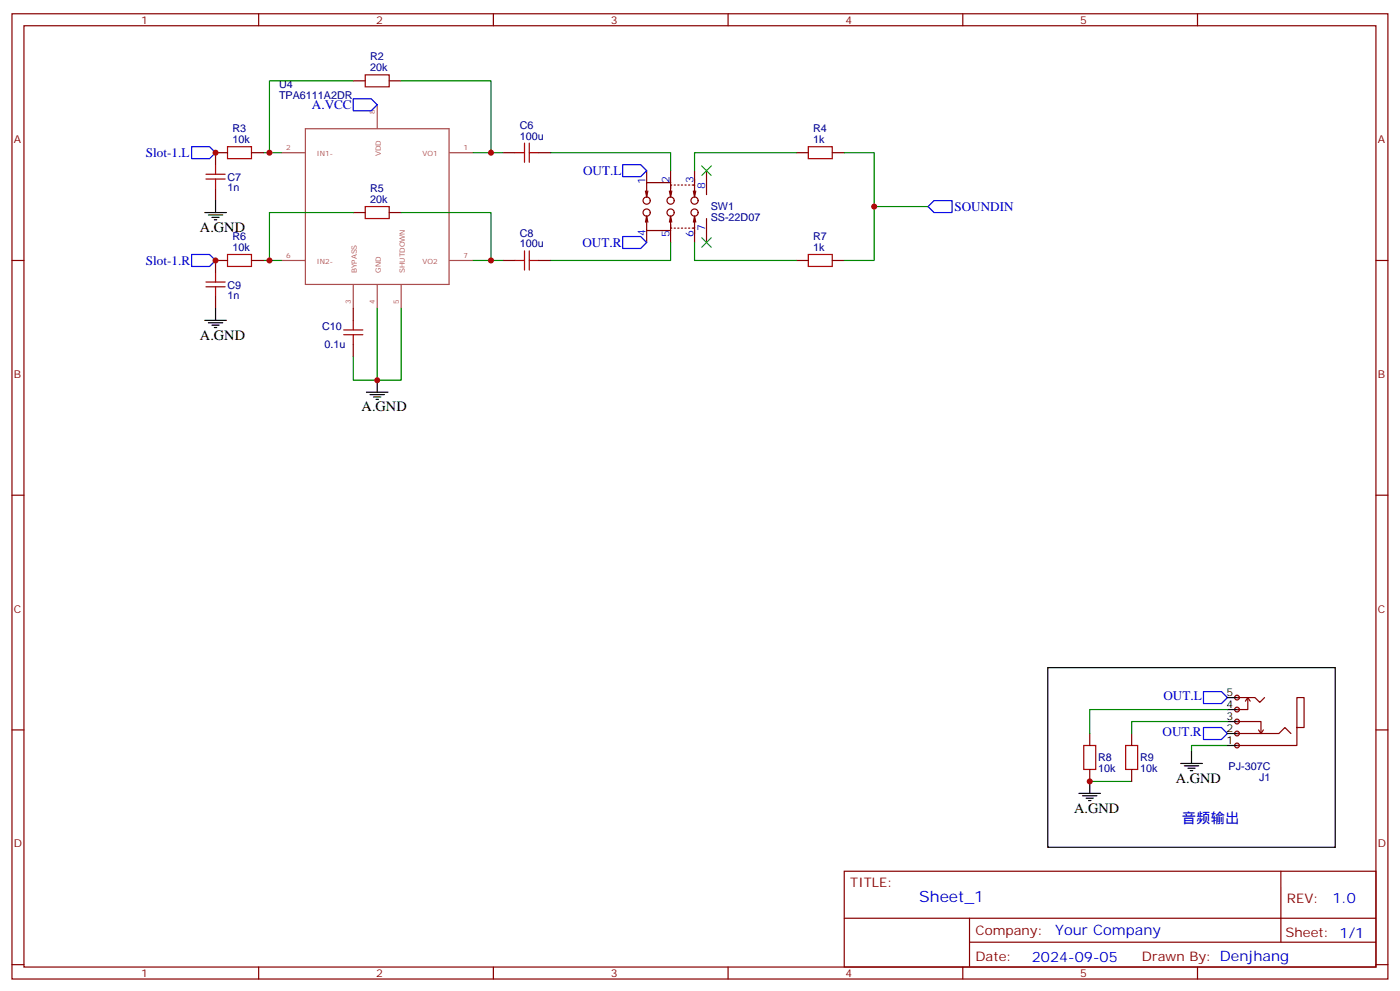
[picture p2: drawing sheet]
<svg xmlns="http://www.w3.org/2000/svg" width="412mm" height="292mm" viewBox="0 0 412 292" stroke-linecap="round" stroke-linejoin="round" font-family="sans-serif">
<g fill="none" stroke="#870000" stroke-width=".35">
<path d="M3.5 4.1h405.4v284.3h-405.4zM7.1 7.6h398.2v277.3h-398.2zM76.2 4.1v3.5M145.3 4.1v3.5M214.5 4.1v3.5M283.6 4.1v3.5M352.8 4.1v3.5M104.1 23.8h3.5M114.7 23.8h3.5M63.5 55.6v3.5M67 45h-3.5v3.5M74.1 45h3.5"/>
<path d="M148.2 45h3.5M158.7 45h3.6M190.1 56.3l.4 1.7M190.5 50.3v3.5M190.9 56.3l-.4 1.7M197.2 56.3l.4 1.7 .3-1.7M197.6 53.8h-7.1v4.2M197.6 50.3v5.3M197.9 54.5h-.3v2.8M198.6 54.5h.4M199.7 54.5h.3M200.7 54.5h.4"/>
<path d="M201.8 54.5h.3M202.8 54.5h.4M203.9 54.5h.7v2.8M204.3 56.3l.3 1.7 .4-1.7M204.6 50.3v4.4M208.1 50.3v7M234.6 45h3.5M245.2 45h3.5M3.5 76.7h3.6M67 76.7h-3.5v3.6M74.1 76.7h3.5M104.1 62.6h3.5"/>
<path d="M114.7 62.6h3.5M148.2 76.7h3.5M158.7 76.7h3.6M190.5 63.7v4.2h7.1M190.5 67.9v3.5M190.5 63.7l.4 1.7M190.5 63.7l-.4 1.7M197.2 65.4l.4-1.7 .3 1.7M197.6 64.4v2.8h.3M197.6 66.1v5.3M198.6 67.2h.4M199.7 67.2h.3"/>
<path d="M200.7 67.2h.4M201.8 67.2h.3M202.8 67.2h.4M204.3 65.4l.3-1.7 .4 1.7M204.6 64.4v2.8h-.7M204.6 67v4.4M208.1 64.4v7M234.6 76.7h3.5M245.2 76.7h3.5M405.3 76.7h3.6M63.5 87.3v3.5M104.1 90.8v3.6"/>
<path d="M104.1 101.4v3.6M3.5 145.9h3.6M405.3 145.9h3.6M3.5 215h3.6M405.3 215h3.6M248.7 256.6h156.6v28.3h-156.6zM377.3 256.7v20.8M248.7 270.5h156.5M285.6 277.5h119.6M285.6 270.5v14.1M3.5 284.2h3.6M76.2 284.9v3.5"/>
<path d="M145.3 284.9v3.5M214.5 284.9v3.5M283.6 284.9v3.5M352.8 284.9v3.5M405.3 284.2h3.6"/>
<circle cx="190.5" cy="59.1" r="1.06"/>
<circle cx="197.6" cy="59.1" r="1.06"/>
<circle cx="204.6" cy="59.1" r="1.06"/>
<circle cx="190.5" cy="62.6" r="1.06"/>
<circle cx="197.6" cy="62.6" r="1.06"/>
<circle cx="204.6" cy="62.6" r="1.06"/>
</g>
<path d="M90 37.9h42.3v45.9h-42.3zM111.1 30.9v6.9M82.9 45h6.9M132.4 45h6.9M82.9 76.7h6.9M132.4 76.7h6.9M104.1 83.9v6.9M111.1 83.9v6.9M118.2 83.9v6.9" fill="none" stroke="#a64a4a" stroke-width=".35"/>
<path d="M104.1 29.1h5.3l1.7 1.8-1.7 1.7h-5.3zM56.4 43.2h5.3l1.8 1.8-1.8 1.7h-5.3zM183.4 48.5h5.3l1.8 1.8-1.8 1.7h-5.3zM275.2 59.1h5.3v3.5h-5.3l-1.8-1.7zM56.4 75h5.3l1.8 1.7-1.8 1.8h-5.3zM183.4 69.7h5.3l1.8 1.7-1.8 1.8h-5.3zM354.5 214.3h5.3l1.8 1.8-1.8 1.7h-5.3zM354.5 203.7h5.3l1.8 1.8-1.8 1.8h-5.3z" fill="none" stroke="#00f" stroke-width=".35"/>
<g fill="none" stroke="#008700" stroke-width=".35">
<path d="M104.1 23.8h-24.7v21.2M118.2 23.8h26.4v21.2h-5.3M77.6 45h5.3M144.6 45h3.6M162.3 45h35.3v5.3M234.6 45h-30v5.3M248.7 45h8.8v31.7h-8.8M77.6 76.7h5.3M104.1 62.6h-24.7v14.1M118.2 62.6h26.4v14.1h-5.3M144.6 76.7h3.6M197.6 71.4v5.3h-35.3"/>
<path d="M204.6 71.4v5.3h30M257.5 60.9h15.9M111.1 90.8v21.2h-7v-7M118.2 90.8v21.2h-7.1M361.6 219.6h-10.6v1.8M321 230.2h12.4"/>
</g>
<g fill="none" stroke="#a10000" stroke-width=".35">
<path d="M107.6 22h7.1v3.6h-7.1zM60.7 52.7h5.6M60.7 51.3h5.6M63.5 48.5v2.8M63.5 52.7v2.9M67 43.2h7.1v3.5h-7.1zM151.7 45h2.8M154.5 42.2v5.6M155.9 45h2.8M155.9 42.2v5.6M238.1 43.2h7.1v3.5h-7.1zM67 75h7.1v3.5h-7.1z"/>
<path d="M107.6 60.9h7.1v3.5h-7.1zM151.7 76.7h2.8M154.5 73.9v5.7M155.9 73.9v5.7M155.9 76.7h2.8M238.1 75h7.1v3.5h-7.1zM60.7 84.5h5.6M60.7 83.1h5.6M63.5 80.3v2.8M63.5 84.5v2.8M101.2 98.6h5.7M101.2 97.2h5.7"/>
<path d="M104.1 94.4v2.8M104.1 98.6v2.8"/>
</g>
<g fill="none" stroke="#000" stroke-width=".35">
<path d="M63.5 59.1v3.5M60.3 62.6h6.4M61.4 63.3h4.2M62.4 64h2.2M63.1 64.7h.8M60.3 94.4h6.4M61.4 95.1h4.2M62.4 95.8h2.2M63.1 96.5h.8M63.5 90.8v3.6M107.9 115.5h6.4M109 116.2h4.2"/>
<path d="M110.1 116.9h2.1M110.8 117.7h.7M111.1 112v3.5M347.8 224.9h6.4M348.9 225.6h4.2M350 226.3h2.1M350.7 227h.7M351 221.4v3.5"/>
</g>
<path d="M206.7 48.9l2.8 2.8M209.5 48.9l-2.8 2.8M206.7 70l2.8 2.8M209.5 70l-2.8 2.8" fill="none" stroke="#3c3" stroke-width=".35"/>
<g fill="#f0f0f0" stroke="#870000" stroke-width=".35">
<circle cx="364.4" cy="205.5" r=".71"/>
<circle cx="364.4" cy="209" r=".71"/>
<circle cx="364.4" cy="212.5" r=".71"/>
<circle cx="364.4" cy="216.1" r=".71"/>
<circle cx="364.4" cy="219.6" r=".71"/>
</g>
<path d="M308.7 196.7h84.6v52.9h-84.6zM361.6 219.6h3.5M361.6 216.1h3.5M361.6 212.5h3.5M361.6 209h3.5M361.6 205.5h3.5M317.9 233.7h6.3M318.9 234.4h4.2M320 235.1h2.1M320.7 235.8h.7M321 230.2v3.5" fill="none" stroke="#000" stroke-width=".35"/>
<g fill="none" stroke="#870000" stroke-width=".35">
<path d="M321 216.1v3.5M333.4 216.1v3.5M364.4 216.1h12.4l1.7-1.8 1.8 1.8M364.4 212.5h7.1v3.6M364.4 205.5h5.3l1.4 1.4 1.4-1.4M367.6 205.5v3.5h-3.2M367.6 205.5l.7 1.1M367.6 205.5l-.7 1.1M370.8 215l.7 1.1M372.2 215l-.7 1.1M382.1 214.3v-8.8h2.1v8.8h-2.1v5.3h-17.7M321 226.7v3.5"/>
<path d="M333.4 226.7v3.5"/>
</g>
<path d="M319.3 219.6h3.5v7.1h-3.5zM331.6 219.6h3.5v7.1h-3.5z" fill="none" stroke="#a10000" stroke-width=".35"/>
<path d="M361.6 209h-40.6v7.1M361.6 212.5h-28.2v3.6" fill="none" stroke="#008700" stroke-width=".35"/>
<g fill="#c00">
<circle cx="79.4" cy="76.7" r=".88"/>
<circle cx="79.4" cy="45" r=".88"/>
<circle cx="111.1" cy="112" r=".88"/>
<circle cx="144.6" cy="45" r=".88"/>
<circle cx="144.6" cy="76.7" r=".88"/>
<circle cx="257.5" cy="60.9" r=".88"/>
<circle cx="63.5" cy="45" r=".88"/>
<circle cx="63.5" cy="76.7" r=".88"/>
<circle cx="321" cy="230.2" r=".88"/>
</g>
<text font-size="4.6" fill="#00f" x="270.8" y="265.7">Sheet_1</text>
<g font-size="4.2">
<text x="58.9" y="68.3">A.GND</text>
<text x="58.9" y="100">A.GND</text>
<text x="106.5" y="121.2">A.GND</text>
<text x="346.4" y="230.5">A.GND</text>
<text x="316.4" y="239.4">A.GND</text>
</g>
<g font-size="4.2" fill="#00f">
<text x="348.2" y="242.5">音频输出</text>
<text x="392.5" y="265.9">1.0</text>
<text x="310.9" y="275.5">Your Company</text>
<text x="304" y="283.3">2024-09-05</text>
</g>
<g font-size="3.9" fill="#00f">
<text x="91.9" y="32.1">A.VCC</text>
<text x="43" y="46.3">Slot-1.L</text>
<text x="171.8" y="51.5">OUT.L</text>
<text x="281.2" y="62.1">SOUNDIN</text>
<text x="171.6" y="72.7">OUT.R</text>
<text x="43" y="78">Slot-1.R</text>
<text x="342.7" y="206.3">OUT.L</text>
<text x="342.5" y="216.9">OUT.R</text>
</g>
<g font-size="3.9" fill="#800">
<text x="250.5" y="261.2">TITLE:</text>
<text x="379.1" y="265.9">REV:</text>
<text x="287.4" y="275.4">Company:</text>
<text x="378.7" y="276">Sheet: 1/1</text>
<text x="287.4" y="283.1">Date:</text>
<text x="336.4" y="283.2">Drawn By: Denjhang</text>
</g>
<g font-size="3.2" fill="#800">
<text x="41.6" y="7.1">1</text>
<text x="110.8" y="7.1">2</text>
<text x="179.9" y="7.1">3</text>
<text x="249.1" y="7.1">4</text>
<text x="318.2" y="7.1">5</text>
<text x="4.1" y="42.2">A</text>
<text x="405.9" y="42.2">A</text>
<text x="4.1" y="111.3">B</text>
<text x="405.9" y="111.3">B</text>
<text x="4.1" y="180.4">C</text>
<text x="405.9" y="180.4">C</text>
<text x="4.1" y="249.6">D</text>
<text x="405.9" y="249.6">D</text>
<text x="41.6" y="287.9">1</text>
<text x="110.8" y="287.9">2</text>
<text x="179.9" y="287.9">3</text>
<text x="249.1" y="287.9">4</text>
<text x="318.2" y="287.9">5</text>
</g>
<g font-size="3.2" fill="#000080">
<text x="109" y="17.8">R2</text>
<text x="109" y="21">20k</text>
<text x="82.2" y="29.1">TPA6111A2DR</text>
<text x="82.2" y="26">U4</text>
<text x="68.4" y="39">R3</text>
<text x="153.1" y="41.1">100u</text>
<text x="153.1" y="37.9">C6</text>
<text x="239.5" y="39">R4</text>
<text x="68.4" y="42.2">10k</text>
<text x="239.5" y="42.2">1k</text>
<text x="67" y="53.2">C7</text>
<text x="67" y="56.3">1n</text>
<text x="109" y="59.8">20k</text>
<text x="109" y="56.6">R5</text>
<text x="209.4" y="65.2">SS-22D07</text>
<text x="209.4" y="62">SW1</text>
<text x="68.4" y="70.7">R6</text>
<text x="153.1" y="69.7">C8</text>
<text x="239.5" y="70.7">R7</text>
<text x="68.4" y="73.9">10k</text>
<text x="153.1" y="72.8">100u</text>
<text x="239.5" y="73.9">1k</text>
<text x="67" y="88.1">1n</text>
<text x="67" y="85">C9</text>
<text x="94.9" y="97.3">C10</text>
<text x="95.6" y="102.6">0.1u</text>
<text x="323.5" y="227.5">10k</text>
<text x="323.5" y="224.3">R8</text>
<text x="335.8" y="227.5">10k</text>
<text x="335.8" y="224.3">R9</text>
<text x="361.9" y="226.8">PJ-307C</text>
<text x="370.9" y="230">J1</text>
</g>
<g font-size="3.2" fill="#00f">
<text x="197.2" y="53.8" transform="rotate(-90 197.2 53.8)">2</text>
<text x="204.3" y="53.8" transform="rotate(-90 204.3 53.8)">3</text>
<text x="190.1" y="54.2" transform="rotate(-90 190.1 54.2)">1</text>
<text x="207.8" y="55.6" transform="rotate(-90 207.8 55.6)">8</text>
<text x="190.1" y="69.6" transform="rotate(-90 190.1 69.6)">4</text>
<text x="197.2" y="69.9" transform="rotate(-90 197.2 69.9)">5</text>
<text x="204.3" y="69.9" transform="rotate(-90 204.3 69.9)">6</text>
<text x="207.8" y="68.2" transform="rotate(-90 207.8 68.2)">7</text>
</g>
<g font-size="3.2">
<text x="361.3" y="208.7">4</text>
<text x="361.3" y="205.1">5</text>
<text x="361.3" y="215.7">2</text>
<text x="361.3" y="212.2">3</text>
<text x="361.3" y="219.3">1</text>
</g>
<g font-size="2.1" fill="#a54b4b">
<text x="110.4" y="33.6" transform="rotate(-90 110.4 33.6)">8</text>
<text x="84.3" y="44.3">2</text>
<text x="93.3" y="46">IN1-</text>
<text x="112.2" y="46" transform="rotate(-90 112.2 46)">VDD</text>
<text x="124.5" y="46">VO1</text>
<text x="136.6" y="44.3">1</text>
<text x="84.3" y="76">6</text>
<text x="93.3" y="77.8">IN2-</text>
<text x="124.5" y="77.8">VO2</text>
<text x="136.6" y="76">7</text>
<text x="105.1" y="80.4" transform="rotate(-90 105.1 80.4)">BYPASS</text>
<text x="112.2" y="80.4" transform="rotate(-90 112.2 80.4)">GND</text>
<text x="119.2" y="80.4" transform="rotate(-90 119.2 80.4)">SHUTDOWN</text>
<text x="103.4" y="89.4" transform="rotate(-90 103.4 89.4)">3</text>
<text x="110.4" y="89.4" transform="rotate(-90 110.4 89.4)">4</text>
<text x="117.5" y="89.4" transform="rotate(-90 117.5 89.4)">5</text>
</g>
</svg>
